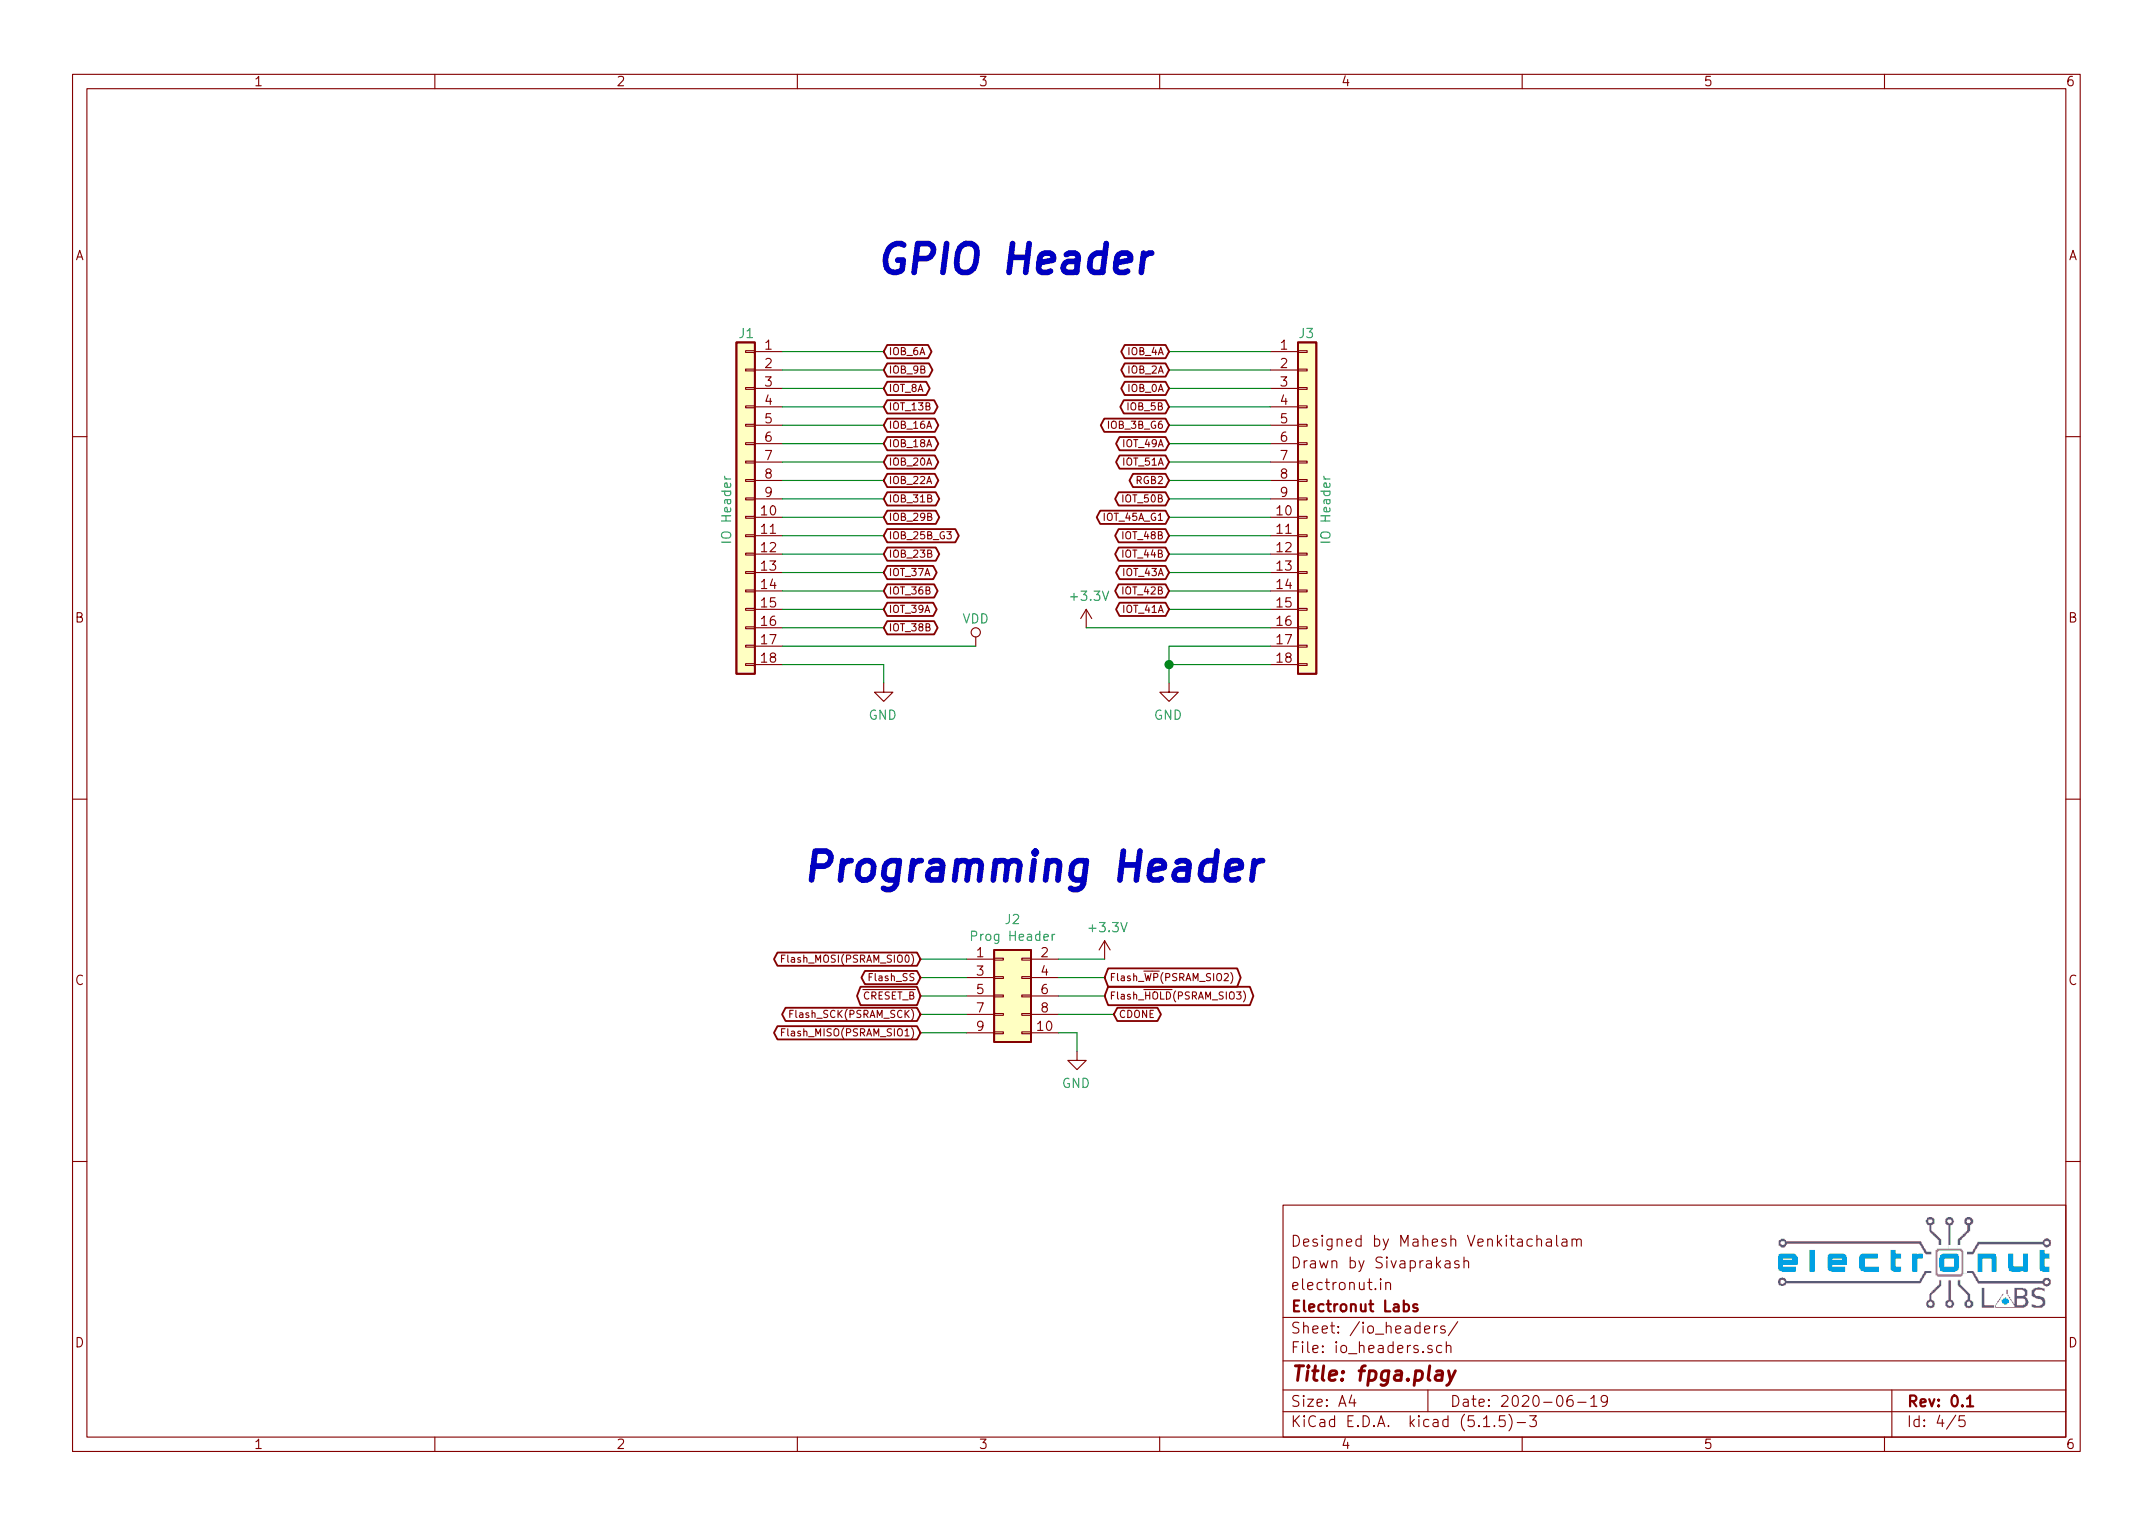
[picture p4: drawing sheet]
EESchema Schematic File Version 4
EELAYER 30 0
EELAYER END
$Descr A4 11693 8268
encoding utf-8
Sheet 4 5
Title "fpga.play"
Date "2020-06-19"
Rev "0.1"
Comp "Electronut Labs"
Comment1 "electronut.in"
Comment2 "Drawn by Sivaprakash"
Comment3 "Designed by Mahesh Venkitachalam"
Comment4 ""
$EndDescr
Text GLabel 6050 5500 2    39   BiDi ~ 0
CDONE
Text GLabel 5000 5400 0    39   BiDi ~ 0
~CRESET_B
$Comp
L power:GND #PWR?
U 1 1
P 5850 5700
AR Path="/5EDD6D16/5F0F3575" Ref="#PWR?"  Part="1" 
AR Path="/5EDD6D56/5F0F3575" Ref="#PWR0153"  Part="1" 
F 0 "#PWR0153" H 5850 5450 50  0001 C CNN
F 1 "GND" H 5855 5527 50  0000 C CNN
F 2 "" H 5850 5700 50  0001 C CNN
F 3 "" H 5850 5700 50  0001 C CNN
	1    5850 5700
	-1   0    0    -1  
$EndComp
$Comp
L Connector_Generic:Conn_02x05_Odd_Even J2
U 1 1
P 5450 5400
F 0 "J2" H 5500 5817 50  0000 C CNN
F 1 "Prog Header" H 5500 5726 50  0000 C CNN
F 2 "Connector_PinHeader_2.54mm:PinHeader_2x05_P2.54mm_Vertical" H 5450 5400 50  0001 C CNN
F 3 "~" H 5450 5400 50  0001 C CNN
	1    5450 5400
	1    0    0    -1  
$EndComp
Wire Wire Line
	5750 5600 5850 5600
Wire Wire Line
	5850 5600 5850 5700
Wire Wire Line
	5750 5500 6050 5500
Wire Wire Line
	5000 5200 5250 5200
Wire Wire Line
	5250 5300 5000 5300
Wire Wire Line
	5000 5400 5250 5400
Wire Wire Line
	5000 5500 5250 5500
Wire Wire Line
	5250 5600 5000 5600
Wire Wire Line
	6000 5300 5750 5300
Wire Wire Line
	5750 5400 6000 5400
$Comp
L Connector_Generic:Conn_01x18 J3
U 1 1
P 7100 2700
F 0 "J3" H 7050 3600 50  0000 L CNN
F 1 "IO Header" V 7200 2450 50  0000 L CNN
F 2 "Connector_PinHeader_2.54mm:PinHeader_1x18_P2.54mm_Vertical" H 7100 2700 50  0001 C CNN
F 3 "~" H 7100 2700 50  0001 C CNN
	1    7100 2700
	1    0    0    -1  
$EndComp
$Comp
L Connector_Generic:Conn_01x18 J1
U 1 1
P 4050 2700
F 0 "J1" H 4000 3600 50  0000 L CNN
F 1 "IO Header" V 4150 2450 50  0000 L CNN
F 2 "Connector_PinHeader_2.54mm:PinHeader_1x18_P2.54mm_Vertical" H 4050 2700 50  0001 C CNN
F 3 "~" H 4050 2700 50  0001 C CNN
	1    4050 2700
	-1   0    0    -1  
$EndComp
Wire Wire Line
	4250 1900 4800 1900
Wire Wire Line
	4250 2000 4800 2000
Wire Wire Line
	4250 2100 4800 2100
Wire Wire Line
	4250 2200 4800 2200
Wire Wire Line
	4250 2300 4800 2300
Wire Wire Line
	4250 2400 4800 2400
Wire Wire Line
	4250 2500 4800 2500
Wire Wire Line
	4250 2600 4800 2600
Wire Wire Line
	4250 2700 4800 2700
Wire Wire Line
	4250 2800 4800 2800
Wire Wire Line
	4250 2900 4800 2900
Wire Wire Line
	4250 3000 4800 3000
Wire Wire Line
	4250 3100 4800 3100
Wire Wire Line
	4250 3200 4800 3200
Wire Wire Line
	4250 3300 4800 3300
Wire Wire Line
	4250 3400 4800 3400
Wire Wire Line
	4250 3600 4800 3600
Wire Wire Line
	6350 1900 6900 1900
Wire Wire Line
	6350 2000 6900 2000
Wire Wire Line
	6350 2100 6900 2100
Wire Wire Line
	6350 2200 6900 2200
Wire Wire Line
	6350 2300 6900 2300
Wire Wire Line
	6350 2400 6900 2400
Wire Wire Line
	6350 2500 6900 2500
Wire Wire Line
	6350 2600 6900 2600
Wire Wire Line
	6350 2800 6900 2800
Wire Wire Line
	6350 2900 6900 2900
Wire Wire Line
	6350 3000 6900 3000
Wire Wire Line
	6350 3100 6900 3100
Wire Wire Line
	6350 3200 6900 3200
Wire Wire Line
	6350 3500 6900 3500
Wire Wire Line
	6350 3600 6900 3600
Text GLabel 4800 1900 2    39   BiDi ~ 0
IOB_6A
Text GLabel 4800 2000 2    39   BiDi ~ 0
IOB_9B
Text GLabel 4800 2100 2    39   BiDi ~ 0
IOT_8A
Text GLabel 4800 2200 2    39   BiDi ~ 0
IOT_13B
Text GLabel 4800 2300 2    39   BiDi ~ 0
IOB_16A
Text GLabel 4800 2400 2    39   BiDi ~ 0
IOB_18A
Text GLabel 4800 2500 2    39   BiDi ~ 0
IOB_20A
Text GLabel 4800 2700 2    39   BiDi ~ 0
IOB_31B
Text GLabel 4800 2800 2    39   BiDi ~ 0
IOB_29B
Text GLabel 4800 2900 2    39   BiDi ~ 0
IOB_25B_G3
Text GLabel 4800 3000 2    39   BiDi ~ 0
IOB_23B
Text GLabel 4800 3100 2    39   BiDi ~ 0
IOT_37A
Text GLabel 6350 2900 0    39   BiDi ~ 0
IOT_48B
Text GLabel 6350 2800 0    39   BiDi ~ 0
IOT_45A_G1
Text GLabel 6350 2700 0    39   BiDi ~ 0
IOT_50B
Text GLabel 6350 2600 0    39   BiDi ~ 0
RGB2
Text GLabel 6350 2500 0    39   BiDi ~ 0
IOT_51A
Text GLabel 6350 2400 0    39   BiDi ~ 0
IOT_49A
Text GLabel 6350 2300 0    39   BiDi ~ 0
IOB_3B_G6
Text GLabel 6350 2200 0    39   BiDi ~ 0
IOB_5B
Text GLabel 6350 2100 0    39   BiDi ~ 0
IOB_0A
Text GLabel 6350 2000 0    39   BiDi ~ 0
IOB_2A
Text GLabel 6350 1900 0    39   BiDi ~ 0
IOB_4A
Text GLabel 6350 3000 0    39   BiDi ~ 0
IOT_44B
Text GLabel 6350 3100 0    39   BiDi ~ 0
IOT_43A
Text GLabel 6350 3200 0    39   BiDi ~ 0
IOT_42B
Text GLabel 6350 3300 0    39   BiDi ~ 0
IOT_41A
Text GLabel 4800 3400 2    39   BiDi ~ 0
IOT_38B
Text GLabel 4800 3300 2    39   BiDi ~ 0
IOT_39A
Text GLabel 4800 3200 2    39   BiDi ~ 0
IOT_36B
Wire Wire Line
	4800 3600 4800 3700
Wire Wire Line
	6350 3600 6350 3700
$Comp
L power:GND #PWR?
U 1 1
P 4800 3700
AR Path="/5EDD6D16/5F233D69" Ref="#PWR?"  Part="1" 
AR Path="/5EDD6D56/5F233D69" Ref="#PWR0155"  Part="1" 
F 0 "#PWR0155" H 4800 3450 50  0001 C CNN
F 1 "GND" H 4805 3527 50  0000 C CNN
F 2 "" H 4800 3700 50  0001 C CNN
F 3 "" H 4800 3700 50  0001 C CNN
	1    4800 3700
	-1   0    0    -1  
$EndComp
$Comp
L power:GND #PWR?
U 1 1
P 6350 3700
AR Path="/5EDD6D16/5F23472D" Ref="#PWR?"  Part="1" 
AR Path="/5EDD6D56/5F23472D" Ref="#PWR0156"  Part="1" 
F 0 "#PWR0156" H 6350 3450 50  0001 C CNN
F 1 "GND" H 6355 3527 50  0000 C CNN
F 2 "" H 6350 3700 50  0001 C CNN
F 3 "" H 6350 3700 50  0001 C CNN
	1    6350 3700
	-1   0    0    -1  
$EndComp
Text GLabel 4800 2600 2    39   BiDi ~ 0
IOB_22A
Wire Wire Line
	6900 3300 6350 3300
Wire Wire Line
	6350 2700 6900 2700
Wire Wire Line
	6900 3400 5900 3400
Wire Wire Line
	6350 3500 6350 3600
Connection ~ 6350 3600
$Comp
L power:+3.3V #PWR0154
U 1 1
P 5900 3400
F 0 "#PWR0154" H 5900 3250 50  0001 C CNN
F 1 "+3.3V" H 5915 3573 50  0000 C CNN
F 2 "" H 5900 3400 50  0001 C CNN
F 3 "" H 5900 3400 50  0001 C CNN
	1    5900 3400
	1    0    0    -1  
$EndComp
Wire Wire Line
	4250 3500 5300 3500
Wire Wire Line
	5750 5200 6000 5200
$Comp
L power:+3.3V #PWR0157
U 1 1
P 6000 5200
F 0 "#PWR0157" H 6000 5050 50  0001 C CNN
F 1 "+3.3V" H 6015 5373 50  0000 C CNN
F 2 "" H 6000 5200 50  0001 C CNN
F 3 "" H 6000 5200 50  0001 C CNN
	1    6000 5200
	1    0    0    -1  
$EndComp
$Comp
L power:VDD #PWR?
U 1 1
P 5300 3500
AR Path="/5EDD6CE1/5F1C9599" Ref="#PWR?"  Part="1" 
AR Path="/5EDD6D56/5F1C9599" Ref="#PWR0172"  Part="1" 
F 0 "#PWR0172" H 5300 3350 50  0001 C CNN
F 1 "VDD" H 5300 3650 50  0000 C CNN
F 2 "" H 5300 3500 50  0001 C CNN
F 3 "" H 5300 3500 50  0001 C CNN
	1    5300 3500
	1    0    0    -1  
$EndComp
Text GLabel 5000 5500 0    39   BiDi ~ 0
Flash_SCK(PSRAM_SCK)
Text GLabel 6000 5400 2    39   BiDi ~ 0
Flash_~HOLD~(PSRAM_SIO3)
Text GLabel 6000 5300 2    39   BiDi ~ 0
Flash_~WP~(PSRAM_SIO2)
Text GLabel 5000 5200 0    39   BiDi ~ 0
Flash_MOSI(PSRAM_SIO0)
Text GLabel 5000 5600 0    39   BiDi ~ 0
Flash_MISO(PSRAM_SIO1)
Text GLabel 5000 5300 0    39   BiDi ~ 0
Flash_SS
Text Notes 4750 1500 0    157  Italic 31
GPIO Header
Text Notes 4350 4800 0    157  Italic 31
Programming Header
$EndSCHEMATC
